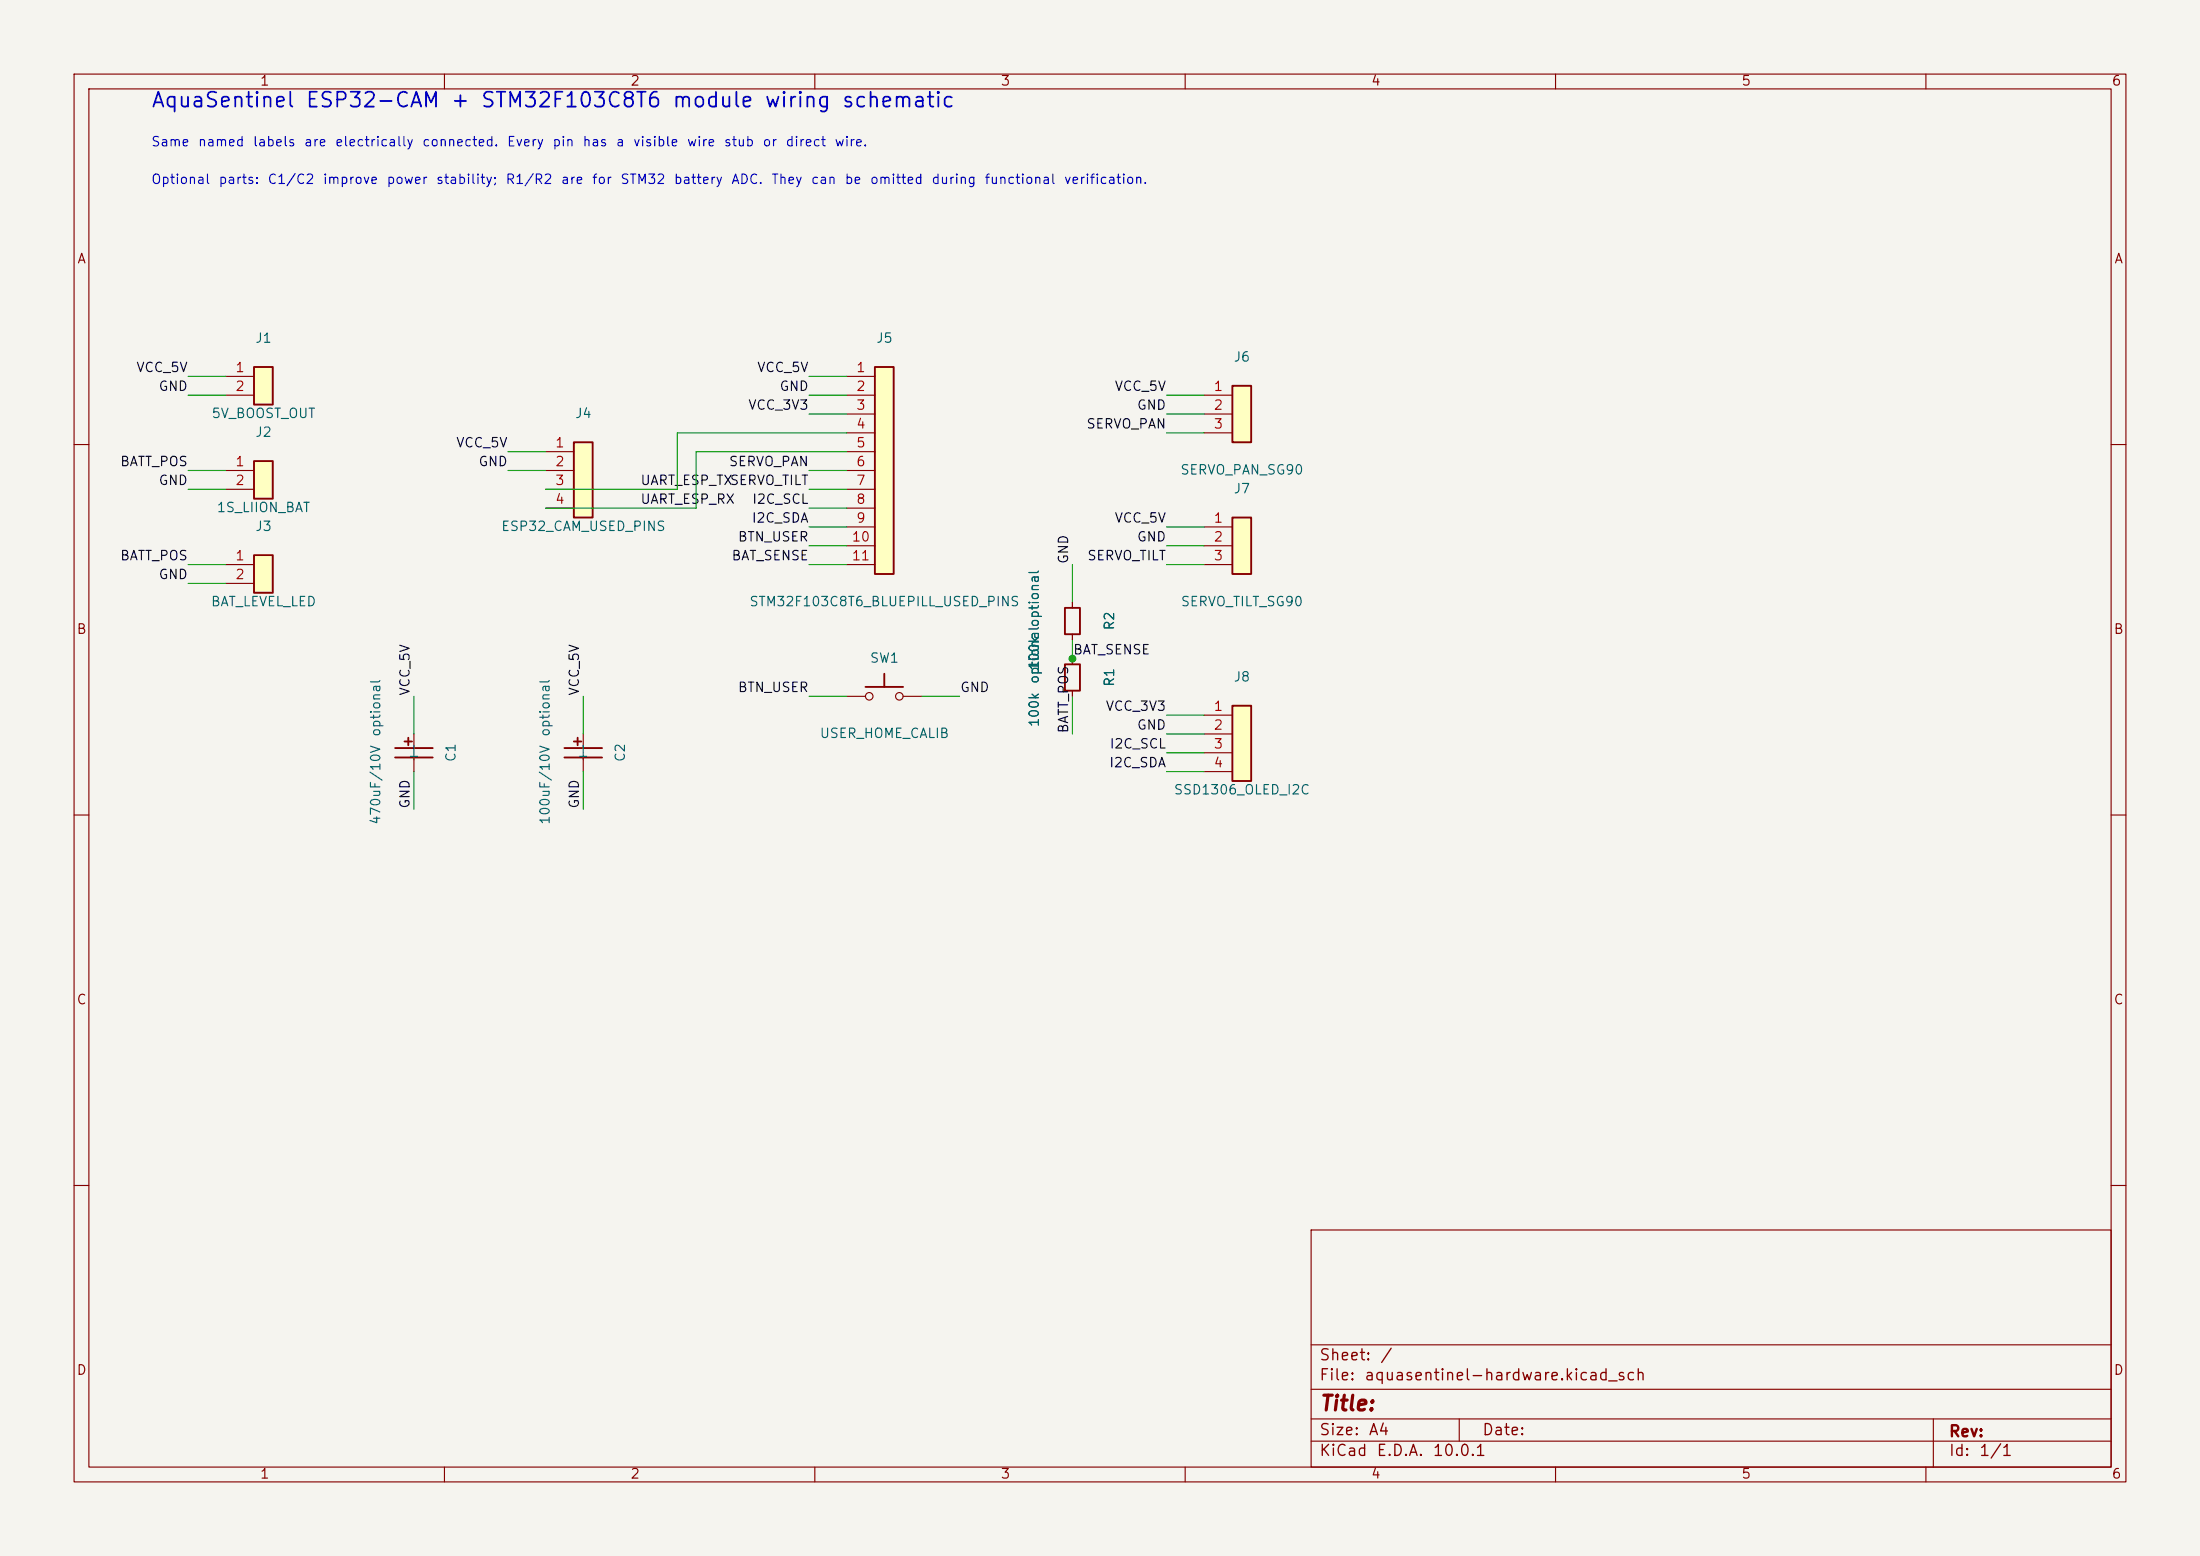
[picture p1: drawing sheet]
<svg xmlns="http://www.w3.org/2000/svg" width="297mm" height="210mm" viewBox="0 0 297 210" stroke-linecap="round" stroke-linejoin="round" font-family="sans-serif">
<path d="M0 0h297v210h-297z" fill="#f5f4ef" stroke="#f5f4ef" stroke-width=".14"/>
<g fill="none" stroke="#840000" stroke-width=".15">
<path d="M10 10h277v190h-277zM12 12h273v186h-273zM60 10v2M110 10v2M160 10v2M210 10v2M260 10v2M10 60h2M285 60h2M10 110h2M285 110h2M10 160h2"/>
<path d="M177 166h108v32h-108zM285 160h2M60 198v2M110 198v2M160 198v2M177 194.5h108M177 191.5h108M177 187.5h108M177 181.5h108M197 191.5v3M210 198v2M260 198v2"/>
<path d="M261 191.5v6.5"/>
</g>
<path d="M166.4 52.1h2.5v7.6h-2.5z" fill="#ffffc2"/>
<path d="M166.4 52.1h2.5v7.6h-2.5zM143.8 82h2v3.6h-2zM143.8 89.7h2v3.5h-2z" fill="none" stroke="#840000" stroke-width=".25"/>
<path d="M162.6 53.3h3.8M162.6 55.9h3.8M162.6 58.4h3.8M144.8 81.3v.7M144.8 85.6v.8M144.8 88.9v.8M144.8 93.2v.8" fill="none" stroke="#840000" stroke-width=".15"/>
<path d="M34.3 49.5h2.5v5.1h-2.5z" fill="#ffffc2"/>
<path d="M34.3 49.5h2.5v5.1h-2.5z" fill="none" stroke="#840000" stroke-width=".25"/>
<path d="M30.5 50.8h3.8M30.5 53.3h3.8" fill="none" stroke="#840000" stroke-width=".15"/>
<path d="M118.1 49.5h2.5v28h-2.5z" fill="#ffffc2"/>
<path d="M118.1 49.5h2.5v28h-2.5z" fill="none" stroke="#840000" stroke-width=".25"/>
<path d="M114.3 50.8h3.8M114.3 53.3h3.8M114.3 55.9h3.8M114.3 58.4h3.8M114.3 61h3.8M114.3 63.5h3.8M114.3 66h3.8M114.3 68.6h3.8M114.3 71.1h3.8M114.3 73.7h3.8M114.3 76.2h3.8" fill="none" stroke="#840000" stroke-width=".15"/>
<path d="M34.3 74.9h2.5v5.1h-2.5z" fill="#ffffc2"/>
<path d="M34.3 74.9h2.5v5.1h-2.5zM116.8 92.7h5.1M119.4 90.9v1.8" fill="none" stroke="#840000" stroke-width=".25"/>
<g fill="none" stroke="#840000" stroke-width=".15">
<path d="M30.5 76.2h3.8M30.5 78.7h3.8M114.3 94h2.5M121.9 94h2.6"/>
<circle cx="117.3" cy="94" r=".51"/>
<circle cx="121.4" cy="94" r=".51"/>
</g>
<path d="M166.4 95.3h2.5v10.1h-2.5z" fill="#ffffc2"/>
<path d="M166.4 95.3h2.5v10.1h-2.5z" fill="none" stroke="#840000" stroke-width=".25"/>
<path d="M162.6 96.5h3.8M162.6 99.1h3.8M162.6 101.6h3.8M162.6 104.1h3.8" fill="none" stroke="#840000" stroke-width=".15"/>
<path d="M77.5 59.7h2.5v10.2h-2.5z" fill="#ffffc2"/>
<path d="M77.5 59.7h2.5v10.2h-2.5zM78 99.6v1M76.2 101h5.1M76.2 102.2h5.1M77.5 100.1h1" fill="none" stroke="#840000" stroke-width=".25"/>
<path d="M73.7 61h3.8M73.7 63.5h3.8M73.7 66h3.8M73.7 68.6h3.8M78.7 99.1v1.9M78.7 102.2v1.9" fill="none" stroke="#840000" stroke-width=".15"/>
<path d="M34.3 62.2h2.5v5.1h-2.5z" fill="#ffffc2"/>
<path d="M34.3 62.2h2.5v5.1h-2.5zM55.1 99.6v1M53.3 101h5.1M53.3 102.2h5.1M54.6 100.1h1" fill="none" stroke="#840000" stroke-width=".25"/>
<path d="M30.5 63.5h3.8M30.5 66h3.8M55.9 99.1v1.9M55.9 102.2v1.9" fill="none" stroke="#840000" stroke-width=".15"/>
<path d="M166.4 69.9h2.5v7.6h-2.5z" fill="#ffffc2"/>
<path d="M166.4 69.9h2.5v7.6h-2.5z" fill="none" stroke="#840000" stroke-width=".25"/>
<path d="M162.6 71.1h3.8M162.6 73.7h3.8M162.6 76.2h3.8M144.8 81.3v.7M144.8 85.6v.8M144.8 88.9v.8M144.8 93.2v.8" fill="none" stroke="#840000" stroke-width=".15"/>
<g fill="none" stroke="#009600" stroke-width=".15">
<path d="M25.4 53.3h5.1M25.4 50.8h5.1M109.2 55.9h5.1M109.2 53.3h5.1M109.2 50.8h5.1M114.3 58.4h-22.9v7.6h-17.7M157.5 55.9h5.1M157.5 53.3h5.1M157.5 58.4h5.1M25.4 66h5.1M25.4 76.2h5.1M25.4 63.5h5.1"/>
<path d="M25.4 78.7h5.1M68.6 63.5h5.1M68.6 61h5.1M109.2 66h5.1M109.2 76.2h5.1M109.2 71.1h5.1M109.2 73.7h5.1M109.2 63.5h5.1M109.2 68.6h5.1M114.3 61h-20.3v7.6h-20.3M144.8 76.2v5.1M157.5 76.2h5.1"/>
<path d="M157.5 71.1h5.1M157.5 73.7h5.1M55.9 94v5.1M78.7 94v5.1M109.2 94h5.1M124.5 94h5M144.8 86.4v2.5M144.8 94v5.1M157.5 99.1h5.1M157.5 96.5h5.1M55.9 104.1v5.1M78.7 104.1v5.1"/>
<path d="M157.5 101.6h5.1M157.5 104.1h5.1"/>
</g>
<circle cx="144.8" cy="88.9" r=".46" fill="#009600" stroke="#009600" stroke-width=".14"/>
<text font-size="2" fill="#0000c2" x="20.3" y="15">AquaSentinel ESP32-CAM + STM32F103C8T6 module wiring schematic</text>
<text font-size="2" fill="#840000" x="178" y="190.9">Title:</text>
<g font-size="1.5" fill="#840000">
<text x="178" y="184">Sheet:</text>
<text x="186.2" y="184">/</text>
<text x="178" y="186.7">File:</text>
<text x="184.1" y="186.7">aquasentinel-hardware.kicad_sch</text>
<text x="178" y="196.9">KiCad</text>
<text x="178" y="194.1">Size:</text>
<text x="184.7" y="194.1">A4</text>
<text x="185.7" y="196.9">E.D.A.</text>
<text x="193.3" y="196.9">10.0.1</text>
<text x="200" y="194.1">Date:</text>
<text x="263" y="194.3">Rev:</text>
<text x="263" y="196.9">Id:</text>
<text x="267.1" y="196.9">1/1</text>
</g>
<g font-size="1.3" fill="#840000">
<text x="35" y="11.9">1</text>
<text x="85" y="11.9">2</text>
<text x="135" y="11.9">3</text>
<text x="185" y="11.9">4</text>
<text x="235" y="11.9">5</text>
<text x="285" y="11.9">6</text>
<text x="10.3" y="35.9">A</text>
<text x="285.3" y="35.9">A</text>
<text x="10.3" y="85.9">B</text>
<text x="285.3" y="85.9">B</text>
<text x="10.3" y="135.9">C</text>
<text x="285.3" y="135.9">C</text>
<text x="10.3" y="185.9">D</text>
<text x="285.3" y="185.9">D</text>
<text x="35" y="199.9">1</text>
<text x="85" y="199.9">2</text>
<text x="135" y="199.9">3</text>
<text x="185" y="199.9">4</text>
<text x="235" y="199.9">5</text>
<text x="285" y="199.9">6</text>
</g>
<g font-size="1.3" fill="#0000c2">
<text x="20.3" y="20.1">Same</text>
<text x="26.6" y="20.1">named</text>
<text x="34" y="20.1">labels</text>
<text x="40.9" y="20.1">are</text>
<text x="45.1" y="20.1">electrically</text>
<text x="56.9" y="20.1">connected.</text>
<text x="68.3" y="20.1">Every</text>
<text x="74.5" y="20.1">pin</text>
<text x="78.6" y="20.1">has</text>
<text x="83" y="20.1">a</text>
<text x="85.4" y="20.1">visible</text>
<text x="92.6" y="20.1">wire</text>
<text x="97.6" y="20.1">stub</text>
<text x="102.8" y="20.1">or</text>
<text x="106" y="20.1">direct</text>
<text x="112.6" y="20.1">wire.</text>
<text x="20.3" y="25.2">Optional</text>
<text x="29.4" y="25.2">parts:</text>
<text x="36" y="25.2">C1/C2</text>
<text x="43.5" y="25.2">improve</text>
<text x="52.1" y="25.2">power</text>
<text x="58.8" y="25.2">stability;</text>
<text x="68.2" y="25.2">R1/R2</text>
<text x="75.6" y="25.2">are</text>
<text x="79.8" y="25.2">for</text>
<text x="83.7" y="25.2">STM32</text>
<text x="90.9" y="25.2">battery</text>
<text x="98.6" y="25.2">ADC.</text>
<text x="104" y="25.2">They</text>
<text x="109.4" y="25.2">can</text>
<text x="113.9" y="25.2">be</text>
<text x="117.3" y="25.2">omitted</text>
<text x="125.7" y="25.2">during</text>
<text x="132.8" y="25.2">functional</text>
<text x="143.5" y="25.2">verification.</text>
</g>
<g font-size="1.3" fill="#006464">
<text x="34.4" y="46.6">J1</text>
<text x="118.2" y="46.6">J5</text>
<text x="166.4" y="49.1">J6</text>
<text x="28.5" y="56.7">5V_BOOST_OUT</text>
<text x="34.4" y="59.3">J2</text>
<text x="77.5" y="56.7">J4</text>
<text x="159.3" y="64.4">SERVO_PAN_SG90</text>
<text x="29.2" y="69.4">1S_LIION_BAT</text>
<text x="34.4" y="72">J3</text>
<text x="67.6" y="72">ESP32_CAM_USED_PINS</text>
<text x="166.4" y="66.9">J7</text>
<text x="28.4" y="82.1">BAT_LEVEL_LED</text>
<text x="101.1" y="82.1">STM32F103C8T6_BLUEPILL_USED_PINS</text>
<text x="159.3" y="82.1">SERVO_TILT_SG90</text>
<text x="117.3" y="89.8">SW1</text>
<text x="140.6" y="84.8" transform="rotate(-90 140.6 84.8)">optional</text>
<text x="150.7" y="85.2" transform="rotate(-90 150.7 85.2)">R2</text>
<text x="140.6" y="90.6" transform="rotate(-90 140.6 90.6)">100k</text>
<text x="150.7" y="92.8" transform="rotate(-90 150.7 92.8)">R1</text>
<text x="166.4" y="92.3">J8</text>
<text x="51.7" y="99.5" transform="rotate(-90 51.7 99.5)">optional</text>
<text x="56.7" y="102" transform="rotate(-90 56.7 102)">-</text>
<text x="74.5" y="99.5" transform="rotate(-90 74.5 99.5)">optional</text>
<text x="79.6" y="102" transform="rotate(-90 79.6 102)">-</text>
<text x="110.6" y="99.9">USER_HOME_CALIB</text>
<text x="140.6" y="98.2" transform="rotate(-90 140.6 98.2)">100k</text>
<text x="56.7" y="103" transform="rotate(-90 56.7 103)">+</text>
<text x="61.8" y="102.9" transform="rotate(-90 61.8 102.9)">C1</text>
<text x="79.6" y="103" transform="rotate(-90 79.6 103)">+</text>
<text x="84.7" y="102.9" transform="rotate(-90 84.7 102.9)">C2</text>
<text x="158.4" y="107.5">SSD1306_OLED_I2C</text>
<text x="51.7" y="111.4" transform="rotate(-90 51.7 111.4)">470uF/10V</text>
<text x="74.5" y="111.4" transform="rotate(-90 74.5 111.4)">100uF/10V</text>
</g>
<g font-size="1.3" fill="#0f0f0f">
<text x="18.3" y="50.5">VCC_5V</text>
<text x="21.3" y="53.1">GND</text>
<text x="102.1" y="50.5">VCC_5V</text>
<text x="105.1" y="53.1">GND</text>
<text x="150.4" y="53.1">VCC_5V</text>
<text x="100.9" y="55.6">VCC_3V3</text>
<text x="146.6" y="58.2">SERVO_PAN</text>
<text x="153.4" y="55.6">GND</text>
<text x="16.1" y="63.2">BATT_POS</text>
<text x="21.3" y="65.8">GND</text>
<text x="61.5" y="60.7">VCC_5V</text>
<text x="64.5" y="63.2">GND</text>
<text x="86.4" y="65.8">UART_ESP_TXSERVO_TILT</text>
<text x="98.3" y="63.2">SERVO_PAN</text>
<text x="86.4" y="68.3">UART_ESP_RX</text>
<text x="101.4" y="70.9">I2C_SDA</text>
<text x="101.5" y="68.3">I2C_SCL</text>
<text x="150.4" y="70.9">VCC_5V</text>
<text x="16.1" y="75.9">BATT_POS</text>
<text x="98.7" y="75.9">BAT_SENSE</text>
<text x="99.5" y="73.4">BTN_USER</text>
<text x="144.5" y="76.2" transform="rotate(-90 144.5 76.2)">GND</text>
<text x="146.7" y="75.9">SERVO_TILT</text>
<text x="153.4" y="73.4">GND</text>
<text x="21.3" y="78.5">GND</text>
<text x="144.8" y="88.6">BAT_SENSE</text>
<text x="55.6" y="94" transform="rotate(-90 55.6 94)">VCC_5V</text>
<text x="78.5" y="94" transform="rotate(-90 78.5 94)">VCC_5V</text>
<text x="99.5" y="93.7">BTN_USER</text>
<text x="129.5" y="93.7">GND</text>
<text x="144.5" y="99.1" transform="rotate(-90 144.5 99.1)">BATT_POS</text>
<text x="149.2" y="96.3">VCC_3V3</text>
<text x="149.7" y="101.3">I2C_SCL</text>
<text x="153.4" y="98.8">GND</text>
<text x="149.7" y="103.9">I2C_SDA</text>
<text x="55.6" y="109.2" transform="rotate(-90 55.6 109.2)">GND</text>
<text x="78.5" y="109.2" transform="rotate(-90 78.5 109.2)">GND</text>
</g>
<g font-size="1.3" fill="#a90000">
<text x="31.7" y="50.5">1</text>
<text x="31.7" y="53.1">2</text>
<text x="115.5" y="50.5">1</text>
<text x="115.5" y="53.1">2</text>
<text x="163.8" y="53.1">1</text>
<text x="115.5" y="55.6">3</text>
<text x="115.5" y="58.2">4</text>
<text x="163.8" y="55.6">2</text>
<text x="163.8" y="58.2">3</text>
<text x="31.7" y="63.2">1</text>
<text x="31.7" y="65.8">2</text>
<text x="74.9" y="60.7">1</text>
<text x="74.9" y="63.2">2</text>
<text x="74.9" y="65.8">3</text>
<text x="115.5" y="60.7">5</text>
<text x="115.5" y="63.2">6</text>
<text x="115.5" y="65.8">7</text>
<text x="74.9" y="68.3">4</text>
<text x="115.5" y="68.3">8</text>
<text x="115.5" y="70.9">9</text>
<text x="163.8" y="70.9">1</text>
<text x="31.7" y="75.9">1</text>
<text x="114.9" y="73.4">10</text>
<text x="114.9" y="75.9">11</text>
<text x="163.8" y="73.4">2</text>
<text x="163.8" y="75.9">3</text>
<text x="31.7" y="78.5">2</text>
<text x="163.8" y="96.3">1</text>
<text x="163.8" y="98.8">2</text>
<text x="163.8" y="101.3">3</text>
<text x="163.8" y="103.9">4</text>
</g>
</svg>
